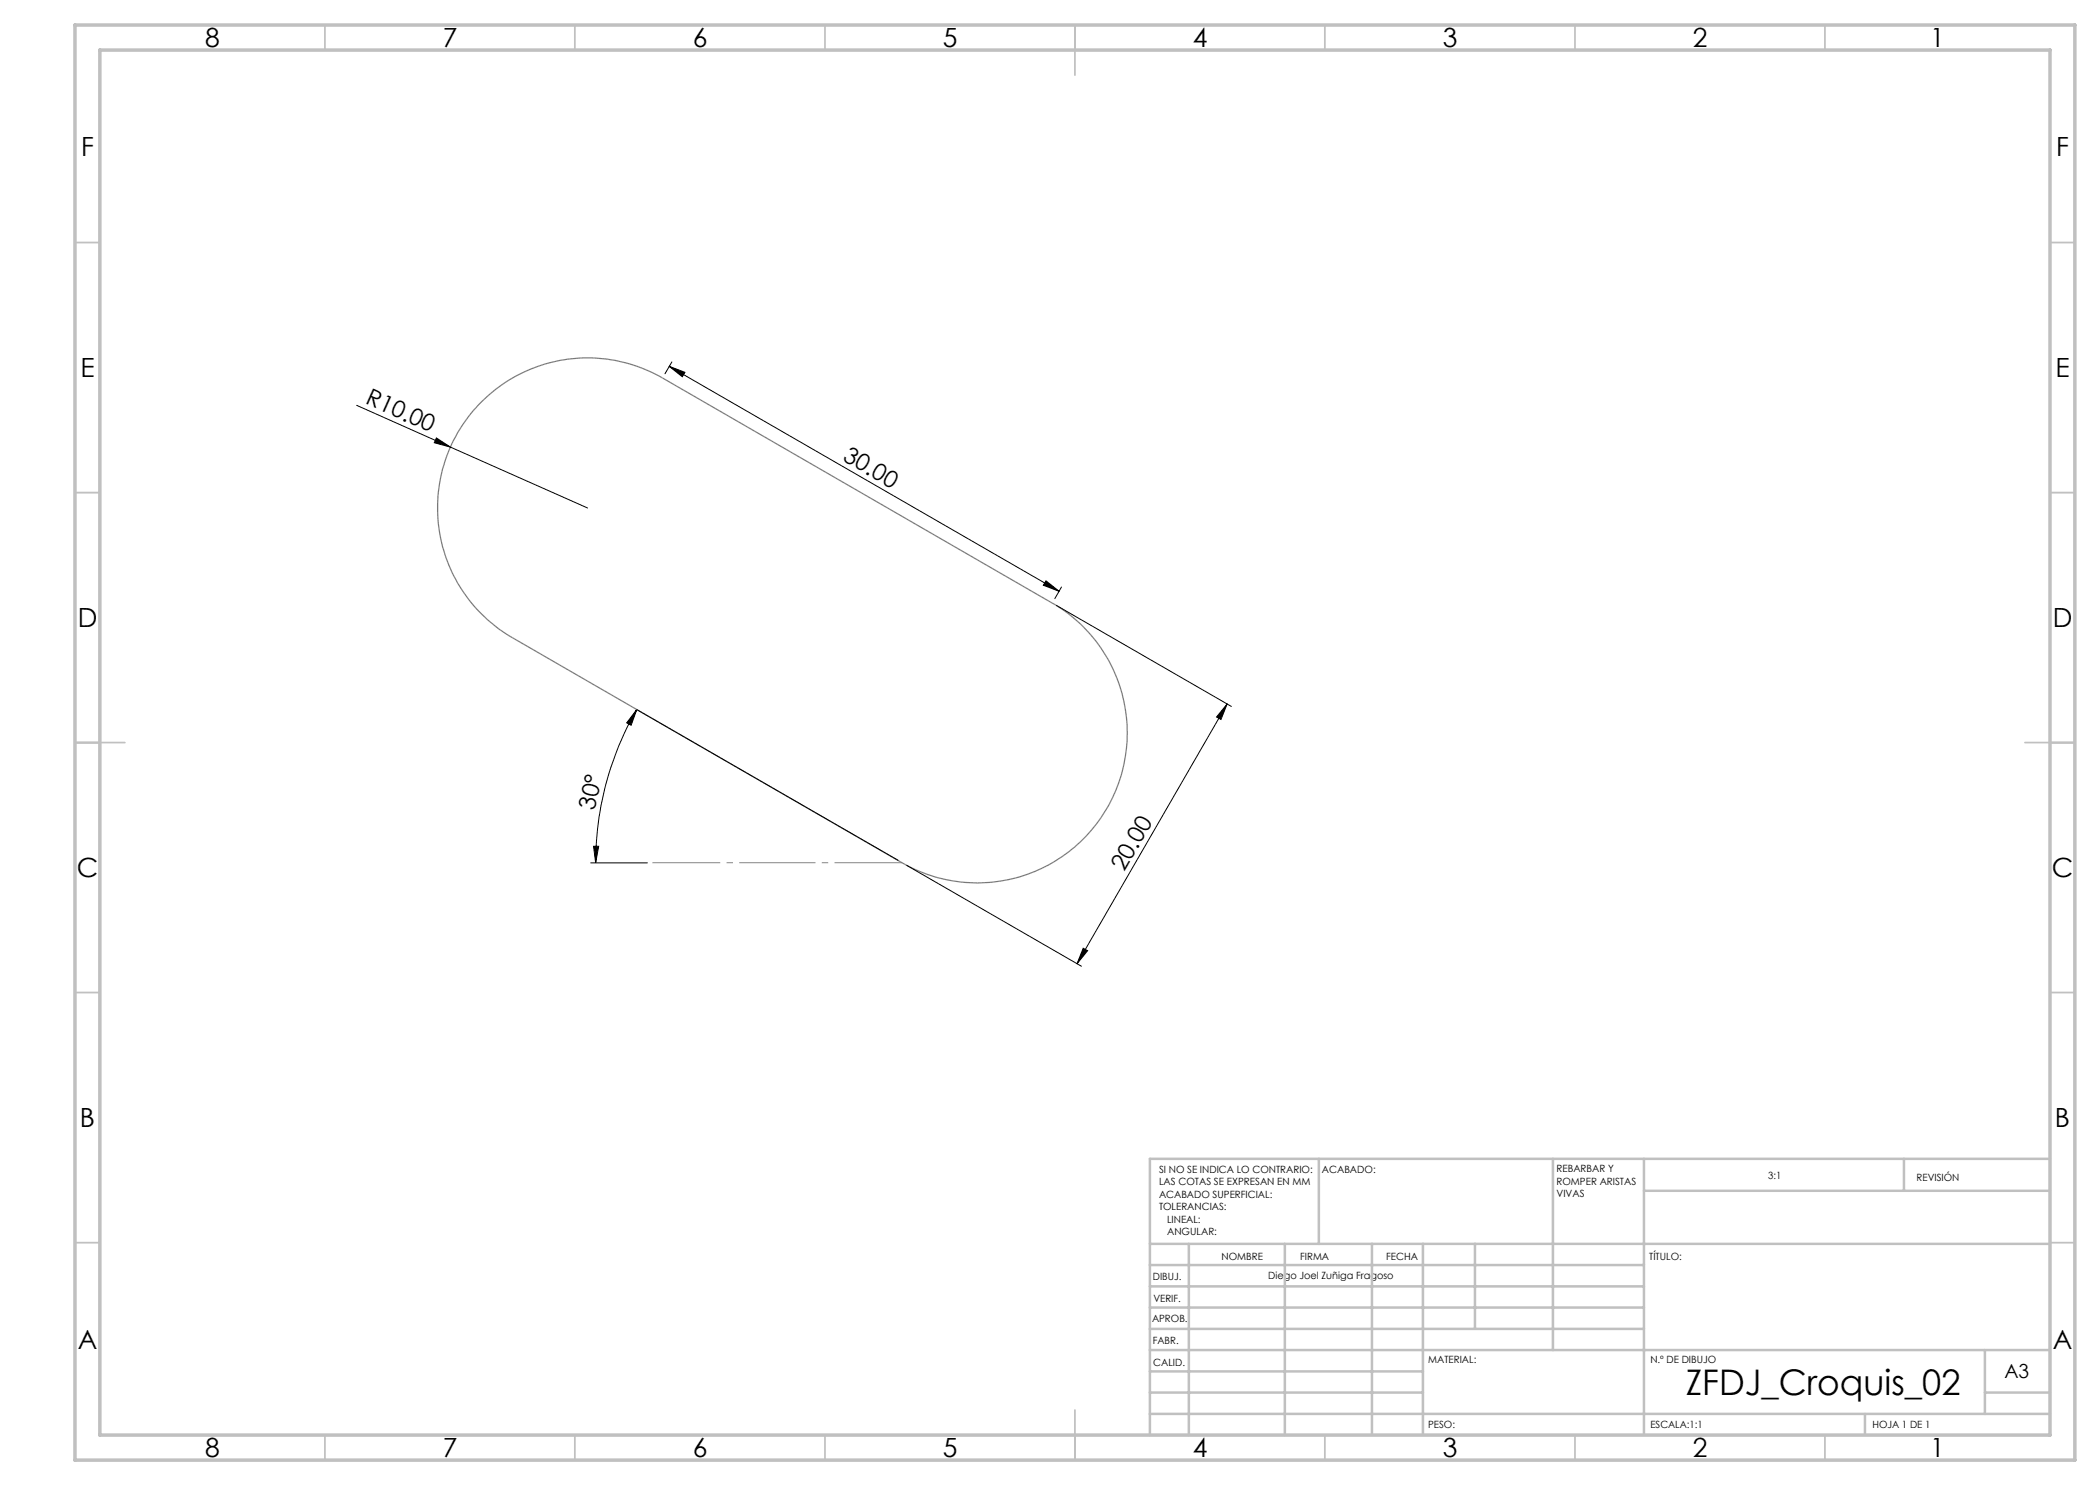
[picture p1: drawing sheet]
<svg xmlns="http://www.w3.org/2000/svg" width="420mm" height="297mm" viewBox="0 0 420 297" stroke-linecap="round" stroke-linejoin="round" font-family="sans-serif">
<g fill="none" stroke="#000" stroke-width=".2">
<path d="M133.8 73.3l3.2 1.2-.5 .8zM133.8 73.3l78 44.9M134.4 72.4l-1.4 2.4M71.3 81.1l18.8 8.3M87.3 87.6l2.8 1.8-3.2-.9zM90.1 89.4l27.4 12.2M209.2 116.2l2.6 2-3.1-1.2zM212.3 117.4l-1.3 2.3M211.3 121.1l35 20.2M127.4 141.9l-1.2 3.2-.9-.5zM127.4 141.9a61 61 0 0 0-8.3 30.7M127.4 141.9l52.2 30.1"/>
<path d="M245.4 140.8l-30 52M245.4 140.8l-1.2 3.1-.9-.5zM118.1 172.6h11.4M118.7 169.3h1l-.6 3.3zM181.3 173.1l35 20.1M216.6 189.6l.9 .5-2.1 2.7z"/>
</g>
<path d="M96.3 80.4a29.9 29.9 0 0 1 36.2-4.8l77.9 45a30 30 0 0 1 11 41 30 30 0 0 1-41 11l-77.9-45a30 30 0 0 1-6.2-47.2z" fill="none" stroke="#808080" stroke-width=".25"/>
<path d="M180.5 172.5h-50" fill="none" stroke="#808080" stroke-width=".2" stroke-dasharray="15.2 1.3 1.3 1.3" stroke-dashoffset="1.7" stroke-linecap="butt"/>
<g fill="none" stroke="#c0c0c0" stroke-width=".35">
<path d="M65 5v5M115 5v5M165 5v5M215 5v10M265 5v5M315 5v5M365 5v5M15 48.5h5M410 48.5h5M15 98.5h5M410 98.5h5M15 148.5h10"/>
<path d="M405 148.5h10M15 198.5h5M410 198.5h5M15 248.5h5M410 248.5h5M65 287v5M115 287v5M165 287v5M215 282v10M265 287v5M315 287v5M365 287v5"/>
</g>
<g fill="none" stroke="#c0c0c0" stroke-width=".5">
<path d="M263.8 231.8v17M310.6 231.8v38.2M328.8 231.8v55.2M328.8 238.2h81.2M380.8 231.8v6.4M410 231.8h-180v55.2M230 248.8h180M230 257.3h98.8M230 253h98.8M237.8 248.8v38.2M257 248.8v38.2M274.4 248.8v38.2"/>
<path d="M284.6 248.8v38.2M295 248.8v17M230 265.8h98.8M230 261.5h98.8M230 278.5h54.6M230 274.3h54.6M230 270h180M397 278.5h13M397 270v12.8M230 282.8h180M373 282.8v4.2"/>
</g>
<path d="M15 5h400v287h-400zM20 10h390v277h-390z" fill="none" stroke="#c0c0c0" stroke-width=".7"/>
<g fill="#000">
<path d="M87.3 87.6l2.8 1.8-3.2-.9z"/>
<path d="M133.8 73.3l3.2 1.2-.5 .8zM209.2 116.2l2.6 2-3.1-1.2z"/>
<path d="M127.4 141.9l-1.2 3.2-.9-.5zM118.7 169.3h1l-.6 3.3z"/>
<path d="M245.4 140.8l-1.2 3.1-.9-.5zM216.6 189.6l.9 .5-2.1 2.7z"/>
</g>
<text font-size="7.1" x="337.1" y="279">ZFDJ_Croquis_02</text>
<g font-size="5.3">
<text x="41" y="9.5">8</text>
<text x="88.5" y="9.5">7</text>
<text x="138.5" y="9.5">6</text>
<text x="188.5" y="9.5">5</text>
<text x="238.5" y="9.5">4</text>
<text x="288.5" y="9.5">3</text>
<text x="338.5" y="9.5">2</text>
<text x="386" y="9.5">1</text>
<text x="16.2" y="31.2">F</text>
<text x="411.2" y="31.2">F</text>
<text x="16.1" y="75.5">E</text>
<text x="411.1" y="75.5">E</text>
<text x="15.5" y="125.5">D</text>
<text x="410.5" y="125.5">D</text>
<text x="15.4" y="175.5">C</text>
<text x="410.4" y="175.5">C</text>
<text x="16" y="225.5">B</text>
<text x="411" y="225.5">B</text>
<text x="15.5" y="269.7">A</text>
<text x="410.5" y="269.7">A</text>
<text x="41" y="291.5">8</text>
<text x="88.5" y="291.5">7</text>
<text x="138.5" y="291.5">6</text>
<text x="188.5" y="291.5">5</text>
<text x="238.5" y="291.5">4</text>
<text x="288.5" y="291.5">3</text>
<text x="338.5" y="291.5">2</text>
<text x="386" y="291.5">1</text>
</g>
<g font-size="4.7">
<text x="72.9" y="80.7" transform="rotate(24 72.9 80.7)">R10.00</text>
<text x="168.4" y="92" transform="rotate(30 168.4 92)">30.00</text>
<text x="118.9" y="162.2" transform="rotate(-77 118.9 162.2)">30°</text>
<text x="224.8" y="174.4" transform="rotate(-60 224.8 174.4)">20.00</text>
</g>
<text font-size="3.9" x="400.9" y="275.5">A3</text>
<g font-size="2">
<text x="231.8" y="234.6">SI NO SE INDICA LO CONTRARIO:</text>
<text x="231.8" y="237.1">LAS COTAS SE EXPRESAN EN MM</text>
<text x="231.8" y="239.6">ACABADO SUPERFICIAL:</text>
<text x="264.4" y="234.6">ACABADO:</text>
<text x="311.3" y="234.5">REBARBAR Y</text>
<text x="311.3" y="237">ROMPER ARISTAS</text>
<text x="311.3" y="239.5">VIVAS</text>
<text x="353.7" y="235.8">3:1</text>
<text x="383.3" y="236.2">REVISIÓN</text>
<text x="231.8" y="242.1">TOLERANCIAS:</text>
<text x="233.4" y="244.6">LINEAL:</text>
<text x="233.4" y="247.1">ANGULAR:</text>
<text x="244.3" y="252">NOMBRE</text>
<text x="260" y="251.9">FIRMA</text>
<text x="277.2" y="251.9">FECHA</text>
<text x="329.9" y="251.9">TÍTULO:</text>
<text x="230.6" y="256.1">DIBUJ.</text>
<text x="253.7" y="255.9">Diego Joel Zuñiga Fragoso</text>
<text x="230.7" y="260.3">VERIF.</text>
<text x="230.4" y="264.4">APROB.</text>
<text x="230.5" y="268.8">FABR.</text>
<text x="230.7" y="273.1">CALID.</text>
<text x="285.6" y="272.5">MATERIAL:</text>
<text x="330.1" y="272.5">N.º DE DIBUJO</text>
<text x="285.6" y="285.5">PESO:</text>
<text x="330.1" y="285.6">ESCALA:1:1</text>
<text x="374.5" y="285.6">HOJA 1 DE 1</text>
</g>
</svg>
